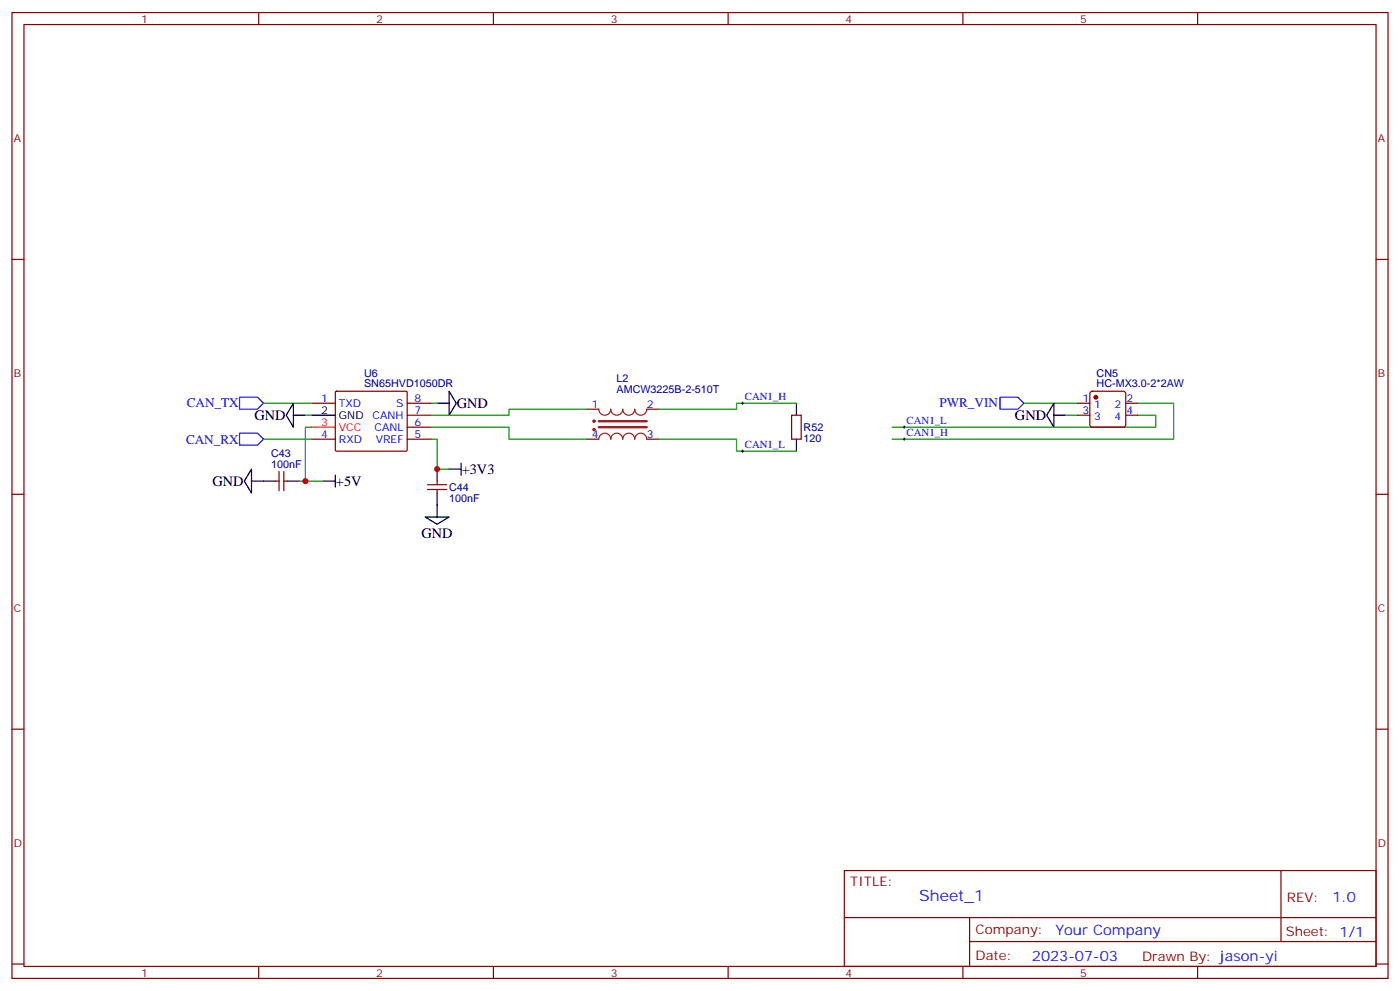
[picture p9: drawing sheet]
<svg xmlns="http://www.w3.org/2000/svg" width="412mm" height="292mm" viewBox="0 0 412 292" stroke-linecap="round" stroke-linejoin="round" font-family="sans-serif">
<g fill="none" stroke="#870000" stroke-width=".35">
<path d="M3.5 3.7h405.4v284.3h-405.4zM7.1 7.2h398.2v277.3h-398.2zM76.2 3.7v3.5M145.3 3.7v3.5M214.5 3.7v3.5M283.6 3.7v3.5M352.8 3.7v3.5M3.5 76.4h3.6M405.3 76.4h3.6M91.7 118.7h7.1M98.8 115.4l.3-.2h20.7l.1 .3v17.1l-.3 .2h-20.6l-.2-.3zM119.9 118.7h7.1"/>
<path d="M317.5 118.7h3.5M321.3 115.4l.4-.2h9.2l.5 .2 .2 .5v9.2l-.2 .5-.5 .2h-9.2l-.5-.3-.2-.4v-9.2zM331.6 118.7h3.5M82.2 138.8v5.7M83.6 138.8v5.7M91.7 129.3h7.1M119.9 129.3h7.1M119.9 125.8h7.1M119.9 122.2h7.1M172.9 129.3h3.5M172.9 120.5h3.5M190.5 129.3h3.5"/>
<path d="M190.5 120.5h3.5M233.2 122.2h2.8v7.1h-2.8zM317.5 122.2h3.5M331.6 122.2h3.5M3.5 145.5h3.6M81.1 141.6h1.1M83.6 141.6h1.1M125.9 144.1h5.7M125.9 142.7h5.7M128.8 141.6v1.1M128.8 144.1v1.1M405.3 145.5h3.6"/>
<path d="M3.5 214.7h3.6M405.3 214.7h3.6M248.7 256.3h156.6v28.2h-156.6zM377.3 256.3v20.9M248.7 270.1h156.5M285.6 277.2h119.6M285.6 270.1v14.2M3.5 283.8h3.6M76.2 284.5v3.5M145.3 284.5v3.5M214.5 284.5v3.5M283.6 284.5v3.5"/>
<path d="M352.8 284.5v3.5M405.3 283.8h3.6"/>
</g>
<g fill="none" stroke="#000" stroke-width=".35">
<path d="M86.4 118.7v7.1l-2.1-3.6zM128.8 118.7h3.5M132.3 115.2l2.1 3.5-2.1 3.5zM234.6 118.7v3.5M310.4 118.7v7.1l-2.1-3.6zM74.1 138.1v7.1l-2.1-3.6zM86.4 122.2h3.6M91.7 122.2h7.1M98.8 139.9v3.5M128.8 138.1v3.5M132.3 138.1h3.5M135.8 136.3v3.6"/>
<path d="M234.6 129.3v3.5M310.4 122.2h3.6M74.1 141.6h7M84.7 141.6h3.5M95.2 141.6h3.6M125.2 152.2h7.1l-3.5 2.1zM128.8 145.2v7"/>
</g>
<path d="M91.7 125.8h7.1" fill="none" stroke="#f00" stroke-width=".35"/>
<path d="M70.6 116.9h5.2l1.8 1.8-1.8 1.8h-5.2zM294.6 116.9h5.3l1.7 1.8-1.7 1.8h-5.3zM70.6 127.5h5.2l1.8 1.8-1.8 1.8h-5.2z" fill="none" stroke="#00f" stroke-width=".35"/>
<g fill="none" stroke="#008700" stroke-width=".35">
<path d="M77.6 118.7h14.1M127 118.7h1.8M234.6 118.7h-17.6v1.8h-23M301.6 118.7h15.9M335.1 118.7h10.6v10.6h-82.9M77.6 129.3h14.1M90 122.2h1.7M91.7 125.8h-1.7v15.8h5.2M127 129.3h1.8v8.8h3.5M127 125.8h22.9v3.5h23M172.9 120.5h-23v1.7h-22.9M194 129.3h23v3.5h17.6"/>
<path d="M314 122.2h3.5M335.1 122.2h5.3v3.6h-77.6M88.2 141.6h1.8"/>
</g>
<g fill="#8c2424" stroke="#8c2424" stroke-width=".35">
<circle cx="175" cy="126.5" r=".35"/>
<circle cx="175" cy="124" r=".35"/>
</g>
<path d="M176.4 129.3a1.76 1.76 0 0 1 1.8-1.8 1.76 1.76 0 0 1 1.7 1.8 1.76 1.76 0 0 1 1.8-1.8 1.76 1.76 0 0 1 1.7 1.8 1.76 1.76 0 0 1 1.8-1.8 1.76 1.76 0 0 1 1.8 1.8 1.76 1.76 0 0 1 1.7-1.8 1.76 1.76 0 0 1 1.8 1.8M176.4 120.5a1.76 1.76 0 0 0 1.8 1.7 1.76 1.76 0 0 0 1.7-1.7 1.76 1.76 0 0 0 1.8 1.7 1.76 1.76 0 0 0 1.7-1.7 1.76 1.76 0 0 0 1.8 1.7 1.76 1.76 0 0 0 1.8-1.7 1.76 1.76 0 0 0 1.7 1.7 1.76 1.76 0 0 0 1.8-1.7" fill="none" stroke="#8c2424" stroke-width=".35"/>
<path d="M176.4 125.8h14.1M176.4 124h14.1" fill="none" stroke="#8c2424" stroke-width=".71"/>
<path d="M218.4 118.7h.7M218.7 118.4v.7M218.4 132.8h.7M218.7 132.5v.7M266 125.8h.7M266 129.3h.7M266.3 125.4v.7M266.3 128.9v.7" fill="none" stroke="#000" stroke-width=".29"/>
<circle cx="322.8" cy="116.9" r=".53" fill="#870000" stroke="#870000" stroke-width=".35"/>
<g fill="#c00">
<circle cx="90" cy="141.6" r=".88"/>
<circle cx="128.8" cy="138.1" r=".88"/>
</g>
<text font-size="4.6" fill="#00f" x="270.8" y="265.3">Sheet_1</text>
<g font-size="4.2">
<text x="75" y="123.7">GND</text>
<text x="134.6" y="120.1">GND</text>
<text x="299" y="123.7">GND</text>
<text x="62.6" y="143.1">GND</text>
<text x="99" y="143.1">+5V</text>
<text x="136" y="139.6">+3V3</text>
<text x="124.2" y="158.3">GND</text>
</g>
<g font-size="4.2" fill="#00f">
<text x="392.5" y="265.6">1.0</text>
<text x="310.9" y="275.1">Your Company</text>
<text x="304" y="282.9">2023-07-03</text>
</g>
<g font-size="3.9" fill="#00f">
<text x="55" y="120">CAN_TX</text>
<text x="276.7" y="120">PWR_VIN</text>
<text x="54.8" y="130.7">CAN_RX</text>
</g>
<g font-size="3.9" fill="#800">
<text x="250.5" y="260.9">TITLE:</text>
<text x="379.1" y="265.6">REV:</text>
<text x="287.4" y="275.1">Company:</text>
<text x="378.7" y="275.7">Sheet: 1/1</text>
<text x="287.4" y="282.8">Date:</text>
<text x="336.4" y="282.8">Drawn By: jason-yi</text>
</g>
<g font-size="3.2" fill="#800">
<text x="41.6" y="6.7">1</text>
<text x="110.8" y="6.7">2</text>
<text x="179.9" y="6.7">3</text>
<text x="249.1" y="6.7">4</text>
<text x="318.2" y="6.7">5</text>
<text x="4.1" y="41.8">A</text>
<text x="405.9" y="41.8">A</text>
<text x="4.1" y="110.9">B</text>
<text x="405.9" y="110.9">B</text>
<text x="4.1" y="180.1">C</text>
<text x="405.9" y="180.1">C</text>
<text x="4.1" y="249.2">D</text>
<text x="405.9" y="249.2">D</text>
<text x="41.6" y="287.5">1</text>
<text x="110.8" y="287.5">2</text>
<text x="179.9" y="287.5">3</text>
<text x="249.1" y="287.5">4</text>
<text x="318.2" y="287.5">5</text>
</g>
<g font-size="3.2" fill="#000080">
<text x="107.3" y="110.9">U6</text>
<text x="181.6" y="112.5">L2</text>
<text x="323" y="110.9">CN5</text>
<text x="107.3" y="114.1">SN65HVD1050DR</text>
<text x="181.6" y="115.7">AMCW3225B-2-510T</text>
<text x="323" y="114">HC-MX3.0-2*2AW</text>
<text x="236.7" y="130.1">120</text>
<text x="236.7" y="126.9">R52</text>
<text x="79.9" y="137.8">100nF</text>
<text x="79.9" y="134.5">C43</text>
<text x="132.3" y="147.7">100nF</text>
<text x="132.3" y="144.5">C44</text>
</g>
<g font-size="3.2" fill="#00f">
<text x="94.6" y="118.4">1</text>
<text x="99.8" y="119.8">TXD</text>
<text x="116.7" y="119.8">S</text>
<text x="122.1" y="118.4">8</text>
<text x="219.4" y="117.8">CAN1_H</text>
<text x="318.8" y="118.4">1</text>
<text x="331.8" y="118.4">2</text>
<text x="109.7" y="123.3">CANH</text>
<text x="122.1" y="125.4">6</text>
<text x="122.1" y="121.9">7</text>
<text x="174.4" y="120.1">1</text>
<text x="190.5" y="120.1">2</text>
<text x="267.1" y="124.9">CAN1_L</text>
<text x="318.8" y="121.9">3</text>
<text x="322.3" y="120.1">1</text>
<text x="322.3" y="123.6">3</text>
<text x="328.3" y="123.6">4</text>
<text x="328.3" y="120.1">2</text>
<text x="331.8" y="121.9">4</text>
<text x="94.6" y="128.9">4</text>
<text x="99.8" y="130.4">RXD</text>
<text x="110.4" y="126.8">CANL</text>
<text x="110.7" y="130.4">VREF</text>
<text x="122.1" y="128.9">5</text>
<text x="174.4" y="128.9">4</text>
<text x="190.5" y="128.9">3</text>
<text x="219.4" y="131.9">CAN1_L</text>
<text x="267.1" y="128.4">CAN1_H</text>
</g>
<g font-size="3.2">
<text x="94.6" y="121.9">2</text>
<text x="99.8" y="123.3">GND</text>
</g>
<g font-size="3.2" fill="#f00">
<text x="94.6" y="125.4">3</text>
<text x="99.8" y="126.8">VCC</text>
</g>
</svg>
